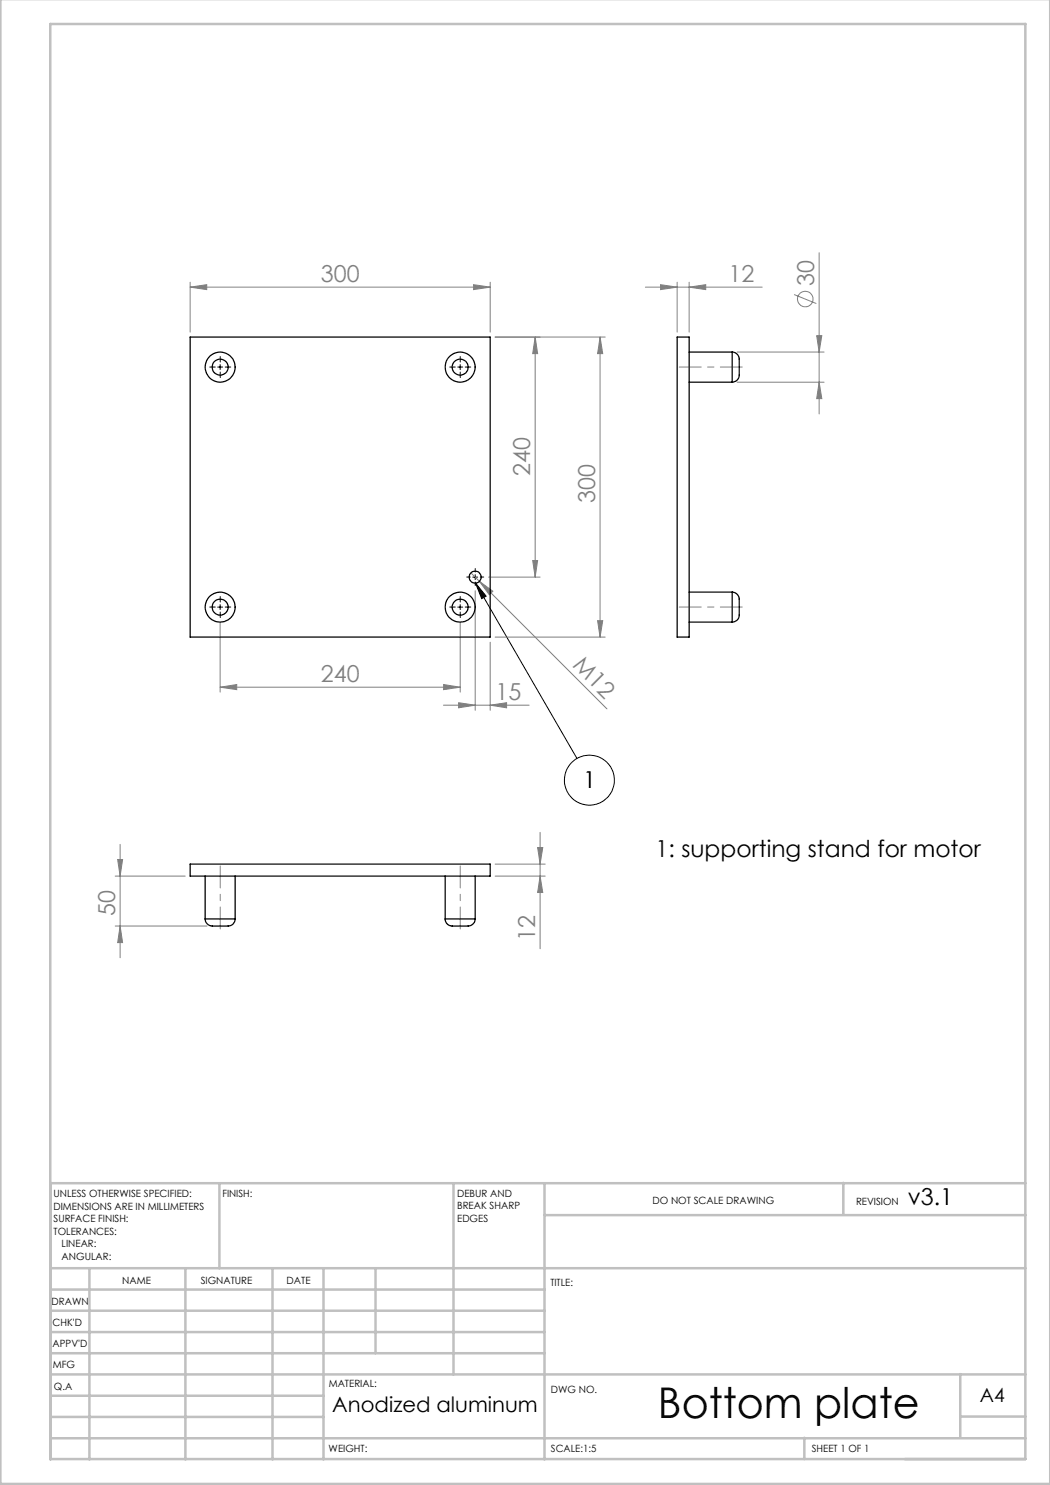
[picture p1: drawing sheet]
<svg xmlns="http://www.w3.org/2000/svg" width="210mm" height="297mm" viewBox="0 0 210 297" stroke-linecap="round" stroke-linejoin="round" font-family="sans-serif">
<g fill="none" stroke="#808080" stroke-width=".2">
<path d="M38 57.4l3.3-.5v1zM38 56.4v10M38 57.4h60M94.7 56.9l3.3 .5-3.3 .5zM98 56.4v10M129.1 57.4h23.3M132.1 56.9l3.3 .5-3.3 .5zM135.4 56.4v10M137.8 57.4l3.3-.5v1zM137.8 56.4v10M158.8 58.9l4.5 1.8M163.8 50.5v32.3"/>
<path d="M99 67.4h22M107 67.4l.5 3.3h-1zM107 67.4v48M120 67.4l.5 3.3h-1zM120 67.4v60M147.4 70.4h17.4M147.4 76.4h17.4M163.3 67.1h1.1l-.6 3.3zM163.8 76.4l.6 3.3h-1.1zM94.2 114.6l1.7 1.7M95 118.1v24M95.9 116.3l2.7 1.9-.7 .8z"/>
<path d="M95.9 116.3l25.5 25.5M97.7 115.4h10.3M106.5 112.1h1l-.5 3.3zM44 137.4l3.3-.5v1zM44 124.5v13.9M44 137.4h48M88.7 136.9l3.3 .5-3.3 .5zM92 124.5v13.9M98 128.4v13.7M99 127.4h22M119.5 124.1h1l-.5 3.3zM88.7 141h17.1"/>
<path d="M91.7 140.5l3.3 .5-3.3 .6zM98 141l3.3-.5v1.1zM23 175.2h14M23.5 171.9h1l-.5 3.3zM24 168.9v22.7M99 172.8h10M99 175.2h10M107.5 169.5h1l-.5 3.3zM108 175.2l.5 3.3h-1zM108 166.5v23.3M23 185.2h18.4M24 185.2l.5 3.3h-1z"/>
<circle cx="161" cy="59.8" r="1.56"/>
</g>
<g fill="none" stroke="#000" stroke-width=".2">
<path d="M43.5 73.4h1M44 72.9v1M91.5 73.4h1M92 72.9v1M94.5 115.4h1M95 114.9v1M95.1 116.6l2.1 2.6-.9 .5zM95.1 116.6l20.3 35.1M43.5 121.4h1M44 120.9v1M91.5 121.4h1M92 120.9v1"/>
<circle cx="117.9" cy="156" r="5"/>
</g>
<g fill="none" stroke="#000" stroke-width=".2" stroke-dasharray="15.2 1.3 1.3 1.3">
<path d="M43 73.4h-1.1M44 72.4v-1.1M44 74.4v1.1M45 73.4h1.1M91 73.4h-1.1M92 72.4v-1.1M92 74.4v1.1M93 73.4h1.1M94 115.4h-.7M95 114.4v-.7M95 116.4v.7M96 115.4h.7"/>
<path d="M43 121.4h-1.1M44 120.4v-1.1M44 122.4v1.1M45 121.4h1.1M91 121.4h-1.1M92 120.4v-1.1M92 122.4v1.1M93 121.4h1.1"/>
</g>
<path d="M148.5 73.4h-12.6M148.5 121.4h-12.6M44 185.8v-12.6M92 185.8v-12.6" fill="none" stroke="#808080" stroke-width=".2" stroke-dasharray="15.2 1.3 1.3 1.3" stroke-dashoffset="10.8"/>
<g fill="none" stroke="#c0c0c0" stroke-width=".5">
<path d="M.1 -.1v296.9h209.9v-296.9M10.1 4.8h195v287h-195zM43.9 236.6v17M90.7 236.6v38.3M108.9 236.6v55.3M168.7 236.6v6.3M205.1 236.6h-195v55.3M10.1 253.6h195M10.1 257.9h98.8M17.9 253.6v38.3M37.1 253.6v38.3M54.5 253.6v38.3"/>
<path d="M64.7 253.6v38.3M75.1 253.6v17M108.9 243h96.2M10.1 270.6h98.8M10.1 266.4h98.8M10.1 262.1h98.8M10.1 279.1h54.6M10.1 274.9h195M192.1 274.8v12.7M10.1 287.7h195M10.1 283.4h54.6M160.9 287.5v4.3"/>
<path d="M192.1 283.3h13"/>
</g>
<path d="M95.1 116.6l2.1 2.6-.9 .5z" fill="#000"/>
<g fill="#808080">
<path d="M95.9 116.3l2.7 1.9-.7 .8z"/>
<path d="M94.7 56.9l3.3 .5-3.3 .5zM38 57.4l3.3-.5v1z"/>
<path d="M44 137.4l3.3-.5v1zM88.7 136.9l3.3 .5-3.3 .5zM132.1 56.9l3.3 .5-3.3 .5zM137.8 57.4l3.3-.5v1z"/>
<path d="M91.7 140.5l3.3 .5-3.3 .6zM98 141l3.3-.5v1.1z"/>
<path d="M106.5 112.1h1l-.5 3.3zM107 67.4l.5 3.3h-1z"/>
<path d="M119.5 124.1h1l-.5 3.3zM120 67.4l.5 3.3h-1z"/>
<path d="M107.5 169.5h1l-.5 3.3zM108 175.2l.5 3.3h-1zM23.5 171.9h1l-.5 3.3zM24 185.2l.5 3.3h-1zM163.3 67.1h1.1l-.6 3.3zM163.8 76.4l.6 3.3h-1.1z"/>
</g>
<g fill="none" stroke="#000" stroke-width=".25">
<path d="M38 67.4h60v60h-60zM135.4 67.4h2.4v60h-2.4zM137.8 76.4h8.6M137.8 70.4h8.6M146.4 70.4a1.84 1.84 0 0 1 1.4 2.4v1.8a1.53 1.53 0 0 1-1.4 1.8M146.4 70.4v6M137.8 118.4h8.6M146.4 118.4a1.84 1.84 0 0 1 1.4 2.4v1.5a1.61 1.61 0 0 1-1.4 2.1M146.4 118.4v6M137.8 124.4h8.6M38 172.8h60v2.4h-60zM41 175.2v8.6"/>
<path d="M47 175.2v8.6M89 175.2v8.6M95 175.2v8.6M41 183.8a1.84 1.84 0 0 0 2.4 1.4h1.5a1.61 1.61 0 0 0 2.1-1.4M41 183.8h6M89 183.8a1.61 1.61 0 0 0 2.2 1.4h2a1.53 1.53 0 0 0 1.8-1.4M89 183.8h6"/>
<circle cx="44" cy="73.4" r="3"/>
<circle cx="44" cy="73.4" r="1.59"/>
<circle cx="92" cy="73.4" r="3"/>
<circle cx="92" cy="73.4" r="1.59"/>
<circle cx="95" cy="115.4" r="1.21"/>
<circle cx="44" cy="121.4" r="1.6"/>
<circle cx="44" cy="121.4" r="2.99"/>
<circle cx="92" cy="121.4" r="1.6"/>
<circle cx="92" cy="121.4" r="2.99"/>
</g>
<text font-size="8.5" x="131.6" y="283.5">Bottom plate</text>
<g font-size="4.7" fill="#808080">
<text x="64.2" y="56.4">300</text>
<text x="145.7" y="56.4">12</text>
<text x="162.8" y="57.2" transform="rotate(-90 162.8 57.2)">30</text>
<text x="106" y="95.3" transform="rotate(-90 106 95.3)">240</text>
<text x="119" y="100.6" transform="rotate(-90 119 100.6)">300</text>
<text x="64.2" y="136.4">240</text>
<text x="114.4" y="133.3" transform="rotate(45 114.4 133.3)">M12</text>
<text x="99.1" y="140">15</text>
<text x="23" y="183.2" transform="rotate(-90 23 183.2)">50</text>
<text x="107" y="188.1" transform="rotate(-90 107 188.1)">12</text>
</g>
<g font-size="4.7">
<text x="116.6" y="157.7">1</text>
<text x="131.1" y="171.4">1: supporting stand for motor</text>
<text x="181.6" y="241.1">v3.1</text>
</g>
<text font-size="4.2" x="66.4" y="282.3">Anodized aluminum</text>
<text font-size="3.9" x="196" y="280.4">A4</text>
<g font-size="2">
<text x="10.7" y="239.5">UNLESS OTHERWISE SPECIFIED:</text>
<text x="44.5" y="239.5">FINISH:</text>
<text x="91.4" y="239.4">DEBUR AND</text>
<text x="10.7" y="242">DIMENSIONS ARE IN MILLIMETERS</text>
<text x="10.7" y="244.5">SURFACE FINISH:</text>
<text x="91.4" y="241.9">BREAK SHARP</text>
<text x="91.4" y="244.4">EDGES</text>
<text x="130.5" y="240.8">DO NOT SCALE DRAWING</text>
<text x="171.2" y="241">REVISION</text>
<text x="10.7" y="247">TOLERANCES:</text>
<text x="12.3" y="249.5">LINEAR:</text>
<text x="12.3" y="252">ANGULAR:</text>
<text x="24.4" y="256.9">NAME</text>
<text x="40.1" y="256.8">SIGNATURE</text>
<text x="57.3" y="256.8">DATE</text>
<text x="110.1" y="257.1">TITLE:</text>
<text x="10.3" y="260.9">DRAWN</text>
<text x="10.5" y="269.3">APPV'D</text>
<text x="10.5" y="265.2">CHK'D</text>
<text x="10.6" y="273.6">MFG</text>
<text x="10.8" y="278">Q.A</text>
<text x="65.8" y="277.4">MATERIAL:</text>
<text x="110.2" y="278.5">DWG NO.</text>
<text x="65.7" y="290.4">WEIGHT:</text>
<text x="110.2" y="290.5">SCALE:1:5</text>
<text x="162.4" y="290.4">SHEET 1 OF 1</text>
</g>
</svg>
